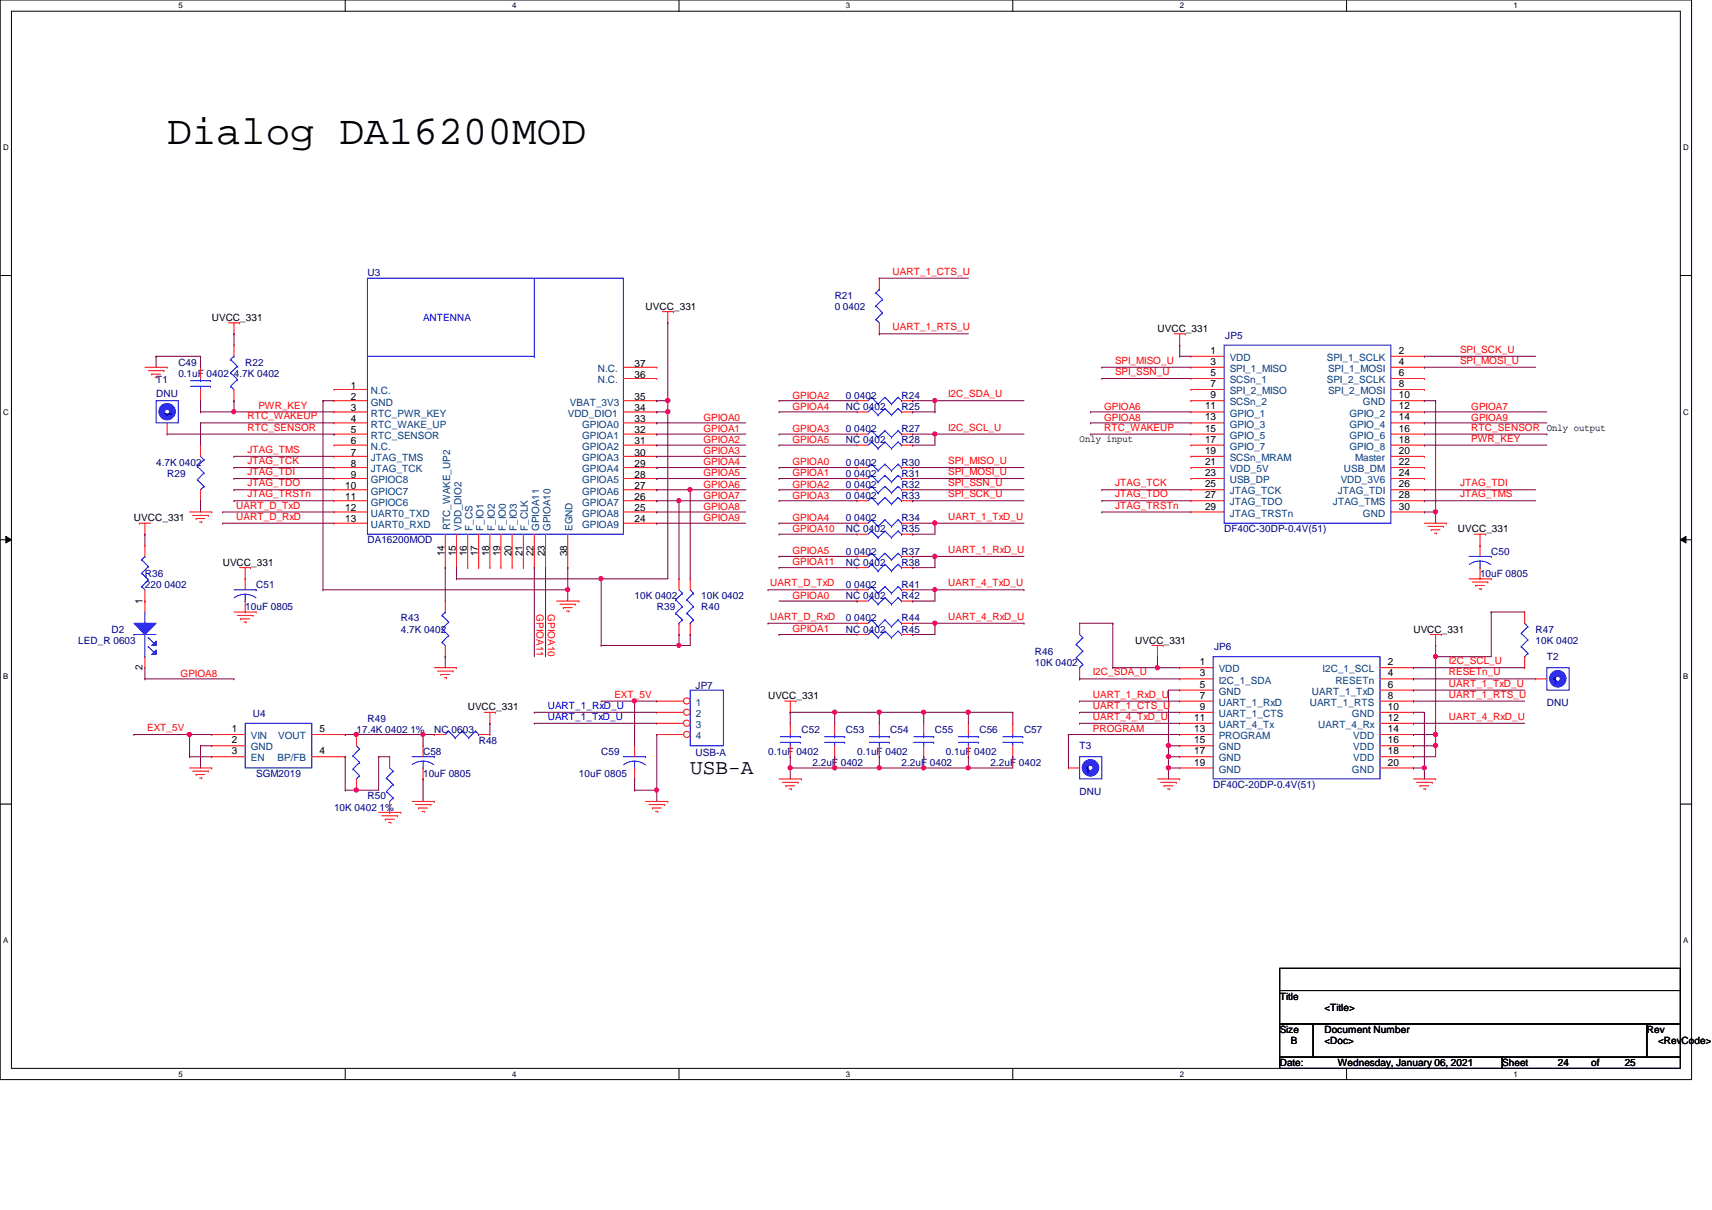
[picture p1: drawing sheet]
# OrCAD Capture schematic 51 DIALOG DA16200M.DSN
size B

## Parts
C49  0.1uF 0402  [C0402]
C50  10uF 0805  [C0805]
C51  10uF 0805  [C0805]
C52  0.1uF 0402  [C0402]
C53  2.2uF 0402  [C0402]
C54  0.1uF 0402  [C0402]
C55  2.2uF 0402  [C0402]
C56  0.1uF 0402  [C0402]
C57  2.2uF 0402  [C0402]
C58  10uF 0805  [C0805]
C59  10uF 0805  [C0805]
D2  LED_R 0603  [LED-S]
JP5  DF40C-30DP-0.4V(51)  [CON-DF40C-30DP-0.4V]
JP6  DF40C-20DP-0.4V(51)  [CON-DF40C-20DP-0.4V]
JP7  USB-A  [USB-A-4P]
R21  0 0402  [R0402]
R22  4.7K 0402  [R0402]
R24  0 0402  [R0402]
R25  NC 0402  [R0402]
R27  0 0402  [R0402]
R28  NC 0402  [R0402]
R29  4.7K 0402  [R0402]
R30  0 0402  [R0402]
R31  0 0402  [R0402]
R32  0 0402  [R0402]
R33  0 0402  [R0402]
R34  0 0402  [R0402]
R35  NC 0402  [R0402]
R36  220 0402  [R0402]
R37  0 0402  [R0402]
R38  NC 0402  [R0402]
R39  10K 0402  [R0402]
R40  10K 0402  [R0402]
R41  0 0402  [R0402]
R42  NC 0402  [R0402]
R43  4.7K 0402  [R0402]
R44  0 0402  [R0402]
R45  NC 0402  [R0402]
R46  10K 0402  [R0402]
R47  10K 0402  [R0402]
R48  NC 0603  [R0603]
R49  17.4K 0402 1%  [R0402]
R50  10K 0402 1%  [R0402]
T1  DNU  [M-20X28MIL]
T2  DNU  [M-20X28MIL]
T3  DNU  [M-20X28MIL]
U3  DA16200MOD  [U-DA16200MOD]
U4  SGM2019  [U-SOT-23-5]

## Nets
GND_U2: C49.1 C50.2 C51.2 C52.2 C53.2 C54.2 C55.2 C56.2 C57.2 C58.2 C59.2 JP5.10(GND) JP5.30(GND) JP6.5(GND) JP6.10(GND) JP6.15(GND) JP6.17(GND) JP6.19(GND) JP6.20(GND) JP7.4 R29.2 R43.1 R50.2 U3.2(GND) U3.38(EGND) U4.2(GND)
EXT_5V: C59.1 JP7.1 U4.1(VIN) U4.3(EN)
GPIOA0: R30.1 R42.1 U3.33(GPIOA0)
GPIOA1: R31.1 R45.1 U3.32(GPIOA1)
GPIOA2: R24.1 R32.1 U3.31(GPIOA2)
GPIOA3: R27.1 R33.1 U3.30(GPIOA3)
GPIOA4: R25.1 R34.1 U3.29(GPIOA4)
GPIOA5: R28.1 R37.1 U3.28(GPIOA5)
GPIOA6: JP5.11(GPIO_1) R40.1 U3.27(GPIOA6)
GPIOA7: JP5.12(GPIO_2) R39.1 U3.26(GPIOA7)
GPIOA8: D2.2(CATHODE) JP5.13(GPIO_3) U3.25(GPIOA8)
GPIOA9: JP5.14(GPIO_4) U3.24(GPIOA9)
GPIOA10: R35.1 U3.23(GPIOA10)
GPIOA11: R38.1 U3.22(GPIOA11)
I2C_SCL_U: JP6.2(I2C_1_SCL) R27.2 R28.2 R47.2
I2C_SDA_U: JP6.3(I2C_1_SDA) R24.2 R25.2 R46.2
JTAG_TCK: JP5.25(JTAG_TCK) U3.8(JTAG_TCK)
JTAG_TDI: JP5.26(JTAG_TDI) U3.9(GPIOC8)
JTAG_TDO: JP5.27(JTAG_TDO) U3.10(GPIOC7)
JTAG_TMS: JP5.28(JTAG_TMS) U3.7(JTAG_TMS)
JTAG_TRSTn: JP5.29(JTAG_TRSTn) U3.11(GPIOC6)
PROGRAM: JP6.13(PROGRAM) T3.1
PWR_KEY: C49.2 JP5.18(GPIO_8) R22.1 U3.3(RTC_PWR_KEY)
RESETn_U: JP6.4(RESETn) T2.1
RTC_SENSOR: JP5.16(GPIO_6) T1.1 U3.5(RTC_SENSOR)
RTC_WAKEUP: JP5.15(GPIO_5) R29.1 U3.4(RTC_WAKE_UP)
SPI_MISO_U: JP5.3(SPI_1_MISO) R30.2
SPI_MOSI_U: JP5.4(SPI_1_MOSI) R31.2
SPI_SCK_U: JP5.2(SPI_1_SCLK) R33.2
SPI_SSN_U: JP5.5(SCSn_1) R32.2
UART_1_CTS_U: JP6.9(UART_1_CTS) R21.2
UART_1_RTS_U: JP6.8(UART_1_RTS) R21.1
UART_1_RxD_U: JP6.7(UART_1_RxD) JP7.2 R37.2 R38.2
UART_1_TxD_U: JP6.6(UART_1_TxD) JP7.3 R34.2 R35.2
UART_4_RxD_U: JP6.12(UART_4_Rx) R44.2 R45.2
UART_4_TxD_U: JP6.11(UART_4_Tx) R41.2 R42.2
UART_D_RxD: R44.1 U3.13(UART0_RXD)
UART_D_TxD: R41.1 U3.12(UART0_TXD)
UVCC_331: C50.1 C51.1 C52.1 C53.1 C54.1 C55.1 C56.1 C57.1 JP5.1(VDD) JP6.1(VDD) JP6.14(VDD) JP6.16(VDD) JP6.18(VDD) R22.2 R36.2 R39.2 R40.2 R46.1 R47.1 R48.2 U3.15(VDD_DIO2) U3.34(VDD_DIO1) U3.35(VBAT_3V3)
N03529: R43.2 U3.14(RTC_WAKE_UP2)
N04219: C58.1 R48.1 R49.1 U4.5(VOUT)
N04397: R49.2 R50.1 U4.4(BP/FB)
N04810: D2.1(ANODE) R36.1

Not connected (* = marked no-connect by the designer): JP5 6(SPI_2_SCLK) 7(SPI_2_MISO) 8(SPI_2_MOSI) 9(SCSn_2) 17(GPIO_7) 19(SCSn_MRAM) 20(Master) 21(VDD_5V) 22(USB_DM) 23(USB_DP) 24(VDD_3V6); U3 1(N.C.) 6(N.C.) 16(F_CS) 17(F_IO1) 18(F_IO2) 19(F_IO0) 20(F_IO3) 21(F_CLK) 36(N.C.) 37(N.C.)

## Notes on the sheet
- Dialog DA16200MOD
- Only output
- Only input
- USB-A
